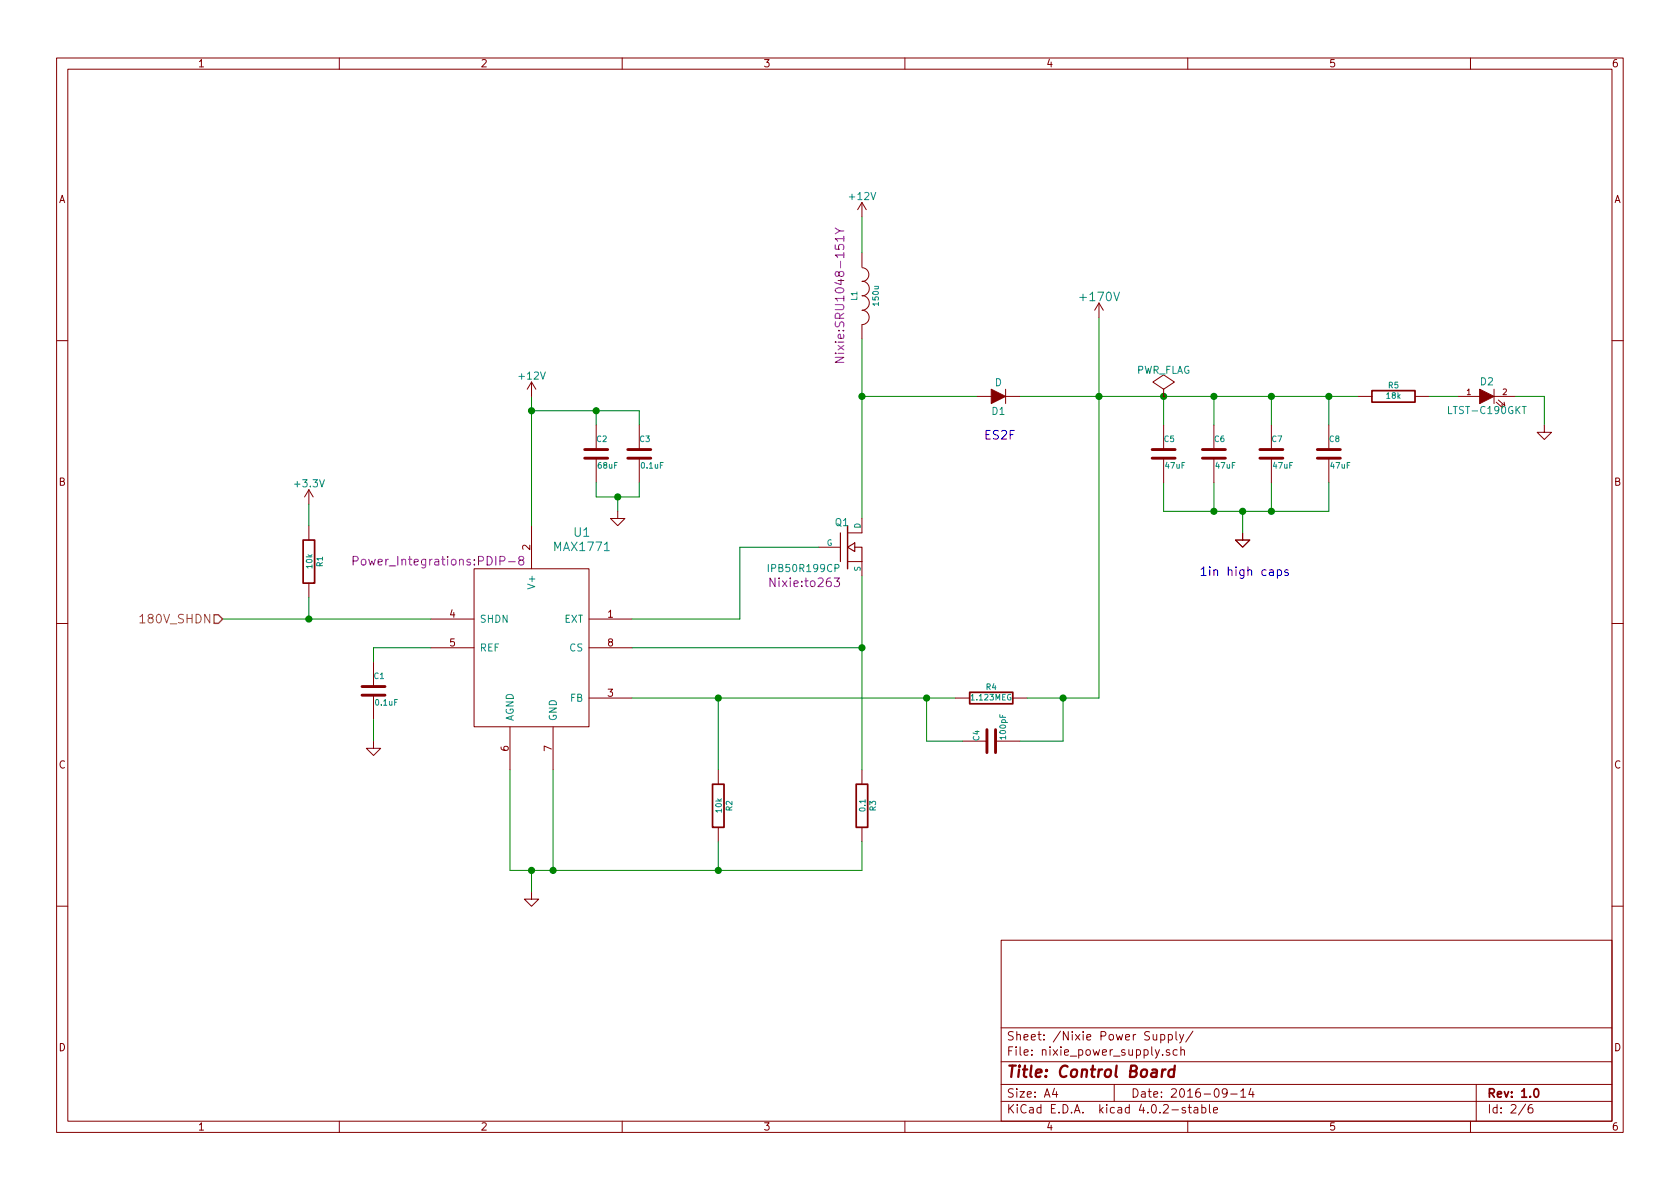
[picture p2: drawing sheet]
<svg xmlns="http://www.w3.org/2000/svg" width="297mm" height="210mm" viewBox="0 0 297 210" stroke-linecap="round" stroke-linejoin="round" font-family="sans-serif">
<g fill="none" stroke="#840000" stroke-width=".18">
<path d="M10 10.3h277v189.9h-277zM12 12.2h273v186.1h-273zM60 10.3v1.9M110 10.3v1.9M160 10.3v1.9M210 10.3v1.9M260 10.3v1.9M152.4 35.8v2.5M152.4 35.8l-.8 1.3M152.4 35.8l.8 1.3M152.4 44.7v2.5M152.4 52.3a1.3 1.3 0 0 1 1.3 1.3 1.3 1.3 0 0 1-1.3 1.3 1.27 1.27 0 0 1 1.3 1.2 1.27 1.27 0 0 1-1.3 1.3v2.5"/>
<path d="M152.4 49.7a1.3 1.3 0 0 1 1.3 1.3 1.3 1.3 0 0 1-1.3 1.3M152.4 47.3a1.22 1.22 0 0 1 1.2 1.3 1.22 1.22 0 0 1-1.2 1.2M194.3 53.6l-.8 1.3M194.3 53.6v2.5M194.3 53.6l.8 1.3M10 60.2h2M94 67.6v2.5M94 67.6l-.8 1.2M94 67.6l.7 1.2M105.4 75.2v4.3M113 75.2v4.3M172.7 70.1h2.6"/>
<path d="M177.8 70.1h2.5M177.8 68.8v2.6M205.7 70.1h.1M205.7 68.8l1.9-1.2-1.9-1.3-1.9 1.3 1.9 1.2v1.3M205.7 75.2v4.3M214.6 75.2v4.3M224.8 75.2v4.3M234.9 75.2v4.3M240 70.1h2.6M250.2 70.1h2.5M257.8 70.1h3.8M264.2 70.1h3.8"/>
<path d="M264.2 68.8v2.6M264.5 71.1l1.2 1-.1-.6M264.9 70.7l1.2 1-.2-.6M273 75.2v1.2h1.3l-1.3 1.3-1.2-1.3h1.2M285 60.2h2M54.6 86.6v2.5M54.6 93v2.5M54.6 86.6l-.8 1.3M54.6 86.6l.8 1.3M94 93v7.6M105.4 81v4.3M109.2 90.4v1.3h1.3l-1.3 1.3-1.3-1.3h1.3"/>
<path d="M113 81v4.3M144.8 96.8h3.8M149.9 99.3h2.5v2.5M152.4 91.7v2.5h-2.5M205.7 81v4.3M214.6 81v4.3M219.7 94.2v1.3h1.3l-1.3 1.3-1.3-1.3h1.3M224.8 81v4.3M234.9 81v4.3M10 110.3h2M54.6 103.1v2.6M66 117.1v4.3"/>
<path d="M76.2 109.5h7.6M76.2 114.5h7.6M83.8 100.6h20.3v27.9h-20.3zM104.1 109.5h7.7M104.1 114.5h7.7M285 110.3h2M66 131.1v1.2h1.3l-1.3 1.3-1.2-1.3h1.2M66 122.9v4.3M90.2 128.5v7.6M97.8 128.5v7.6M104.1 123.4h7.7M127 136.1v2.6"/>
<path d="M152.4 136.1v2.6M168.9 123.4h2.5M170.2 131.1h4.3M176 131.1h4.3M179.1 123.4h2.5M94 157.7v1.3h1.2l-1.2 1.3-1.3-1.3h1.3M127 146.3v2.5M152.4 146.3v2.5M10 160.2h2M177 166.3h108v32h-108zM285 160.2h2M60 198.3v1.9"/>
<path d="M110 198.3v1.9M160 198.3v1.9M177 194.8h108M177 191.8h108M177 187.8h108M177 181.8h108M186.4 192.5l-.3 1h.9M186.8 193v1M197 191.8v3M205.2 183l.5-.1 .2 .3-.1 .6h-.6M205.2 182.9v1.5M205.6 186.5v.1"/>
<path d="M206.6 183l.4-.1 .3 .3-.1 .6h-.6M206.6 182.9v1.5M206.8 185.7a.37 .37 0 0 0-.6 .1l.1 .2 .5 .2 .1 .1-.3 .3-.4-.1M207.9 182.4v1.3l.2 .2M208.1 185.7l-.4-.1-.3 .3 .1 .6 .2 .1 .4-.1M208.6 182.9l.3 1M208.8 185.7l.2-.1 .4 .1v.9M208.8 185.1v1.5M209.3 182.9l-.5 1.4-.2 .1M209.6 195.9a.37 .37 0 0 0-.6 .1l.1 .3 .5 .1 .1 .1-.3 .3-.4-.1M210 198.3v1.9M210.1 195.8h.5"/>
<path d="M210.3 195.3v1.3l.3 .2M210.9 182.3l-1.2 2M211.2 195.9h.5l.1 .9M211.8 196.2l-.5 .1-.2 .2 .2 .3 .5-.1M212.5 195.9l.4-.1 .3 .3-.1 .6h-.6M212.5 195.3v1.5M213.8 195.3v1.3l.2 .2M214.6 196.3l.7-.1-.1-.3-.4-.1-.2 .2v.7h.6M217 193.2l-.3 .3h-.3l-.3-.3v-.4l.2-.2 .4-.1 .2 .2a1.19 1.19 0 0 1-.2 1.2l-.4 .1M217.6 193.5h1.1M219.4 193l.4-.5v1.5M219.4 194h.8"/>
<path d="M221.2 192.5l-.4 1h.9M221.5 193v1M260 198.3v1.9M261 191.8v6.5M269.7 195.2l-1.2 2M270.9 195.3a.59 .59 0 0 0-.7 .7l.1 .7 .2 .1 .5-.1v-.5l-.1-.2-.4-.1-.3 .3"/>
</g>
<path d="M242.6 69.1h7.6v2h-7.6zM53.6 95.5h2v7.6h-2zM126 138.7h2v7.6h-2zM151.4 138.7h2v7.6h-2zM171.4 122.4h7.7v2.1h-7.7zM271.3 192.7l.3-.2a.81 .81 0 0 1 .5 .6 .81 .81 0 0 1-.2 .8l-.2 .1a.79 .79 0 0 1-.4-1.3z" fill="none" stroke="#840000" stroke-width=".3"/>
<path d="M205.5 189.1l-.1 1.3M206.1 189.1a.54 .54 0 0 0-.6 .4M207.6 189.2a.7 .7 0 0 0-1 .3v.8l.3 .1 .6-.1M207.7 188.4l-.2 2" fill="none" stroke="#840000" stroke-width=".41"/>
<g fill="none" stroke="#840000" stroke-width=".51">
<path d="M103.4 79.5h4M111 79.5h4.1M203.7 79.5h4.1M212.6 79.5h4.1M222.8 79.5h4M232.9 79.5h4.1M103.4 81h4M111 81h4.1M203.7 81h4.1M212.6 81h4.1M222.8 81h4M232.9 81h4.1"/>
<path d="M64 122.9h4.1M64 121.4h4.1M174.5 129v4.1M176 129v4.1"/>
</g>
<path d="M147.7 40.3l.8 .5-.8 .5M148.5 40.8h.7M147.7 63.2h1.5l-1.5 .9h1.5M62.4 99.2l.8-.1 .1-.2-.1-.4-.2-.1h-.6v1.5M89.9 99.3h1.2M92 99.1l-.3-.4 .1-.2a.48 .48 0 0 1 .7 0l.1 .2-.1 .3-.7 .2v.6a.48 .48 0 0 0 .8-.2v-.3l-.3-.2M147.5 102.2h.9l-.5 .6 .4 .1 .1 .2v.5l-.3 .1h-.4l-.2-.1" fill="none" stroke="#840084" stroke-width=".18"/>
<g fill="none" stroke="#008400" stroke-width=".18">
<path d="M152.4 38.3v6.4M152.4 59.9v31.8M194.3 56.1v67.3h-12.7M94 70.1v22.9M94 72.6h19v2.6M105.4 72.6v2.6M152.4 70.1h20.3M180.3 70.1h59.7M205.7 70.1v5.1M214.6 70.1v5.1M224.8 70.1v5.1M234.9 70.1v5.1"/>
<path d="M252.7 70.1h5.1M268 70.1h5v5.1M54.6 89.1v3.9M105.4 85.3v2.6h7.6v-2.6M109.2 87.9v2.5M144.8 96.8h-14v12.7h-19M205.7 85.3v5.1h29.2v-5.1M214.6 85.3v5.1M219.7 90.4v3.8M224.8 85.3v5.1M39.4 109.5h36.8M54.6 105.7v3.8"/>
<path d="M76.2 114.5h-10.2v2.6M111.8 114.5h40.6M152.4 101.8v34.3M66 127.2v3.9M90.2 136.1v17.8h62.2v-5.1M97.8 136.1v17.8M111.8 123.4h57.1M127 123.4v12.7M163.8 123.4v7.7h6.4M188 123.4v7.7h-7.7M94 153.9v3.8M127 148.8v5.1"/>
</g>
<g fill="#008400" stroke="#008400" stroke-width=".25">
<circle cx="152.4" cy="70.1" r=".51"/>
<circle cx="205.7" cy="70.1" r=".51"/>
<circle cx="214.6" cy="70.1" r=".51"/>
<circle cx="224.8" cy="70.1" r=".51"/>
<circle cx="235" cy="70.1" r=".51"/>
<circle cx="214.6" cy="90.4" r=".51"/>
<circle cx="224.8" cy="90.4" r=".51"/>
<circle cx="219.7" cy="90.4" r=".51"/>
<circle cx="152.4" cy="114.5" r=".51"/>
<circle cx="163.8" cy="123.4" r=".51"/>
<circle cx="194.3" cy="70.1" r=".51"/>
<circle cx="188" cy="123.4" r=".51"/>
<circle cx="127" cy="123.4" r=".51"/>
<circle cx="97.8" cy="153.9" r=".51"/>
<circle cx="94" cy="153.9" r=".51"/>
<circle cx="127" cy="153.9" r=".51"/>
<circle cx="94" cy="72.6" r=".51"/>
<circle cx="105.4" cy="72.6" r=".51"/>
<circle cx="109.2" cy="87.9" r=".51"/>
<circle cx="54.6" cy="109.5" r=".51"/>
</g>
<g fill="#840000" stroke="#840000" stroke-width=".18">
<path d="M261.6 68.8l2.6 1.3-2.6 1.3z"/>
<path d="M175.3 68.8l2.5 1.3-2.5 1.3z"/>
</g>
<path d="M269.1 71.9h.7M147.6 100.5l.6-.1 .1-.5-.7-.1v1.3" fill="none" stroke="#008484" stroke-width=".18"/>
<path d="M24.7 109.1l.5-.5v1.6M24.7 110.2h.9" fill="none" stroke="#848400" stroke-width=".18"/>
<path d="M37.8 108.7h.8l.8 .8-.8 .7h-.8z" fill="none" stroke="#848400" stroke-width=".25"/>
<path d="M148.6 94.2v5.1M149.9 96.8l1.2-.8v1.5zM151.1 96.8h1.3v2.5" fill="none" stroke="#840000" stroke-width=".2"/>
<path d="M149.9 93v7.6" fill="none" stroke="#840000" stroke-width=".25"/>
<path d="M225.9 100.8a.48 .48 0 0 1 .6 .1v.7a.48 .48 0 0 1-.6 .1M225.9 100.8v1.5M227.7 100.8h-.3l-.2 .2v.2l.5 .1v.4h-.5" fill="none" stroke="#0000c2" stroke-width=".18"/>
<text font-size="2.8" fill="#840000" x="178" y="190.5">Title: Control Board</text>
<g font-size="2.1" fill="#008484">
<text x="191.2" y="53.3">+170V</text>
<text x="101.5" y="94.9">U1</text>
<text x="98.1" y="97.5">MAX1771</text>
</g>
<g font-size="2.1" fill="#840084">
<text x="149.3" y="62.6" transform="rotate(-90 149.3 62.6)">Nixie:SRU1048-151Y</text>
<text x="63.9" y="100">Power_Integrations:PDIP-8</text>
<text x="136.6" y="103.8">Nixie:to263</text>
</g>
<g font-size="2.1" fill="#0000c2">
<text x="174" y="77.7">ES2F</text>
<text x="212.1" y="101.8">1in high caps</text>
</g>
<text font-size="2.1" fill="#848400" x="25.3" y="110.2">180V_SHDN</text>
<g font-size="2.1" fill="#840000">
<text x="178" y="184">Sheet: /Nixie Power Supply/</text>
<text x="178" y="186.7">File: nixie_power_supply.sch</text>
<text x="178" y="196.9">KiCad E.D.A. kicad 4.0.2-stable</text>
<text x="178" y="194.1">Size: A4</text>
<text x="200" y="194.1">Date: 2016-09-14</text>
<text x="263" y="194.1">Rev: 1.0</text>
<text x="263" y="196.9">Id: 2/6</text>
</g>
<g font-size="1.8" fill="#840000">
<text x="35" y="11.9">1</text>
<text x="85" y="11.9">2</text>
<text x="135" y="11.9">3</text>
<text x="185" y="11.9">4</text>
<text x="235" y="11.9">5</text>
<text x="285" y="11.9">6</text>
<text x="10.4" y="35.9">A</text>
<text x="285.4" y="35.9">A</text>
<text x="10.4" y="85.9">B</text>
<text x="285.4" y="85.9">B</text>
<text x="93.7" y="97.3" transform="rotate(-90 93.7 97.3)">2</text>
<text x="79.5" y="109.2">4</text>
<text x="107.5" y="109.2">1</text>
<text x="79.5" y="114.3">5</text>
<text x="107.5" y="114.3">8</text>
<text x="107.5" y="123.2">3</text>
<text x="10.4" y="135.9">C</text>
<text x="89.9" y="132.8" transform="rotate(-90 89.9 132.8)">6</text>
<text x="97.5" y="132.8" transform="rotate(-90 97.5 132.8)">7</text>
<text x="285.4" y="135.9">C</text>
<text x="10.4" y="185.9">D</text>
<text x="285.4" y="185.9">D</text>
<text x="35" y="199.9">1</text>
<text x="85" y="199.9">2</text>
<text x="135" y="199.9">3</text>
<text x="185" y="199.9">4</text>
<text x="235" y="199.9">5</text>
<text x="285" y="199.9">6</text>
</g>
<g font-size="1.8" fill="#008484">
<text x="150.3" y="35.4">+12V</text>
<text x="91.9" y="67.1">+12V</text>
<text x="175.9" y="68.3">D</text>
<text x="200.8" y="66.1">PWR_FLAG</text>
<text x="261.8" y="68.1">D2</text>
<text x="175.4" y="73.3">D1</text>
<text x="256.4" y="73.2">LTST-C190GKT</text>
<text x="52.3" y="86.2">+3.3V</text>
<text x="147.7" y="93">Q1</text>
<text x="136.3" y="101.1">IPB50R199CP</text>
<text x="94.6" y="103.8" transform="rotate(-90 94.6 103.8)">V+</text>
<text x="84.8" y="110.1">SHDN</text>
<text x="99.7" y="110.1">EXT</text>
<text x="84.8" y="115.2">REF</text>
<text x="100.7" y="115.2">CS</text>
<text x="100.8" y="124.1">FB</text>
<text x="90.8" y="127.5" transform="rotate(-90 90.8 127.5)">AGND</text>
<text x="98.4" y="127.5" transform="rotate(-90 98.4 127.5)">GND</text>
</g>
<g font-size="1.4" fill="#008484">
<text x="151.6" y="53.1" transform="rotate(-90 151.6 53.1)">L1</text>
<text x="155.4" y="53.9" transform="rotate(-90 155.4 53.9)">150u</text>
<text x="245.2" y="70.5">18k</text>
<text x="245.5" y="68.7">R5</text>
<text x="105.5" y="78.2">C2</text>
<text x="105.8" y="82.8">68uF</text>
<text x="113.1" y="78.2">C3</text>
<text x="113.4" y="82.8">0.1uF</text>
<text x="205.8" y="78.2">C5</text>
<text x="206.1" y="82.8">47uF</text>
<text x="214.7" y="78.2">C6</text>
<text x="215" y="82.8">47uF</text>
<text x="224.9" y="78.2">C7</text>
<text x="225.1" y="82.8">47uF</text>
<text x="235.1" y="78.2">C8</text>
<text x="235.3" y="82.8">47uF</text>
<text x="152.1" y="93.5" transform="rotate(-90 152.1 93.5)">D</text>
<text x="55.2" y="100.5" transform="rotate(-90 55.2 100.5)">10k</text>
<text x="57.1" y="100.2" transform="rotate(-90 57.1 100.2)">R1</text>
<text x="146.2" y="96.5">G</text>
<text x="152.1" y="101" transform="rotate(-90 152.1 101)">S</text>
<text x="66.1" y="120.1">C1</text>
<text x="66.4" y="124.8">0.1uF</text>
<text x="171.8" y="123.8">1.123MEG</text>
<text x="174.4" y="122">R4</text>
<text x="173.2" y="131" transform="rotate(-90 173.2 131)">C4</text>
<text x="177.9" y="130.6" transform="rotate(-90 177.9 130.6)">100pF</text>
<text x="127.6" y="143.6" transform="rotate(-90 127.6 143.6)">10k</text>
<text x="129.5" y="143.4" transform="rotate(-90 129.5 143.4)">R2</text>
<text x="153" y="143.4" transform="rotate(-90 153 143.4)">0.1</text>
<text x="154.9" y="143.4" transform="rotate(-90 154.9 143.4)">R3</text>
</g>
<g font-size="1.4" fill="#840000">
<text x="259.3" y="69.8">1</text>
<text x="265.7" y="69.8">2</text>
</g>
</svg>
